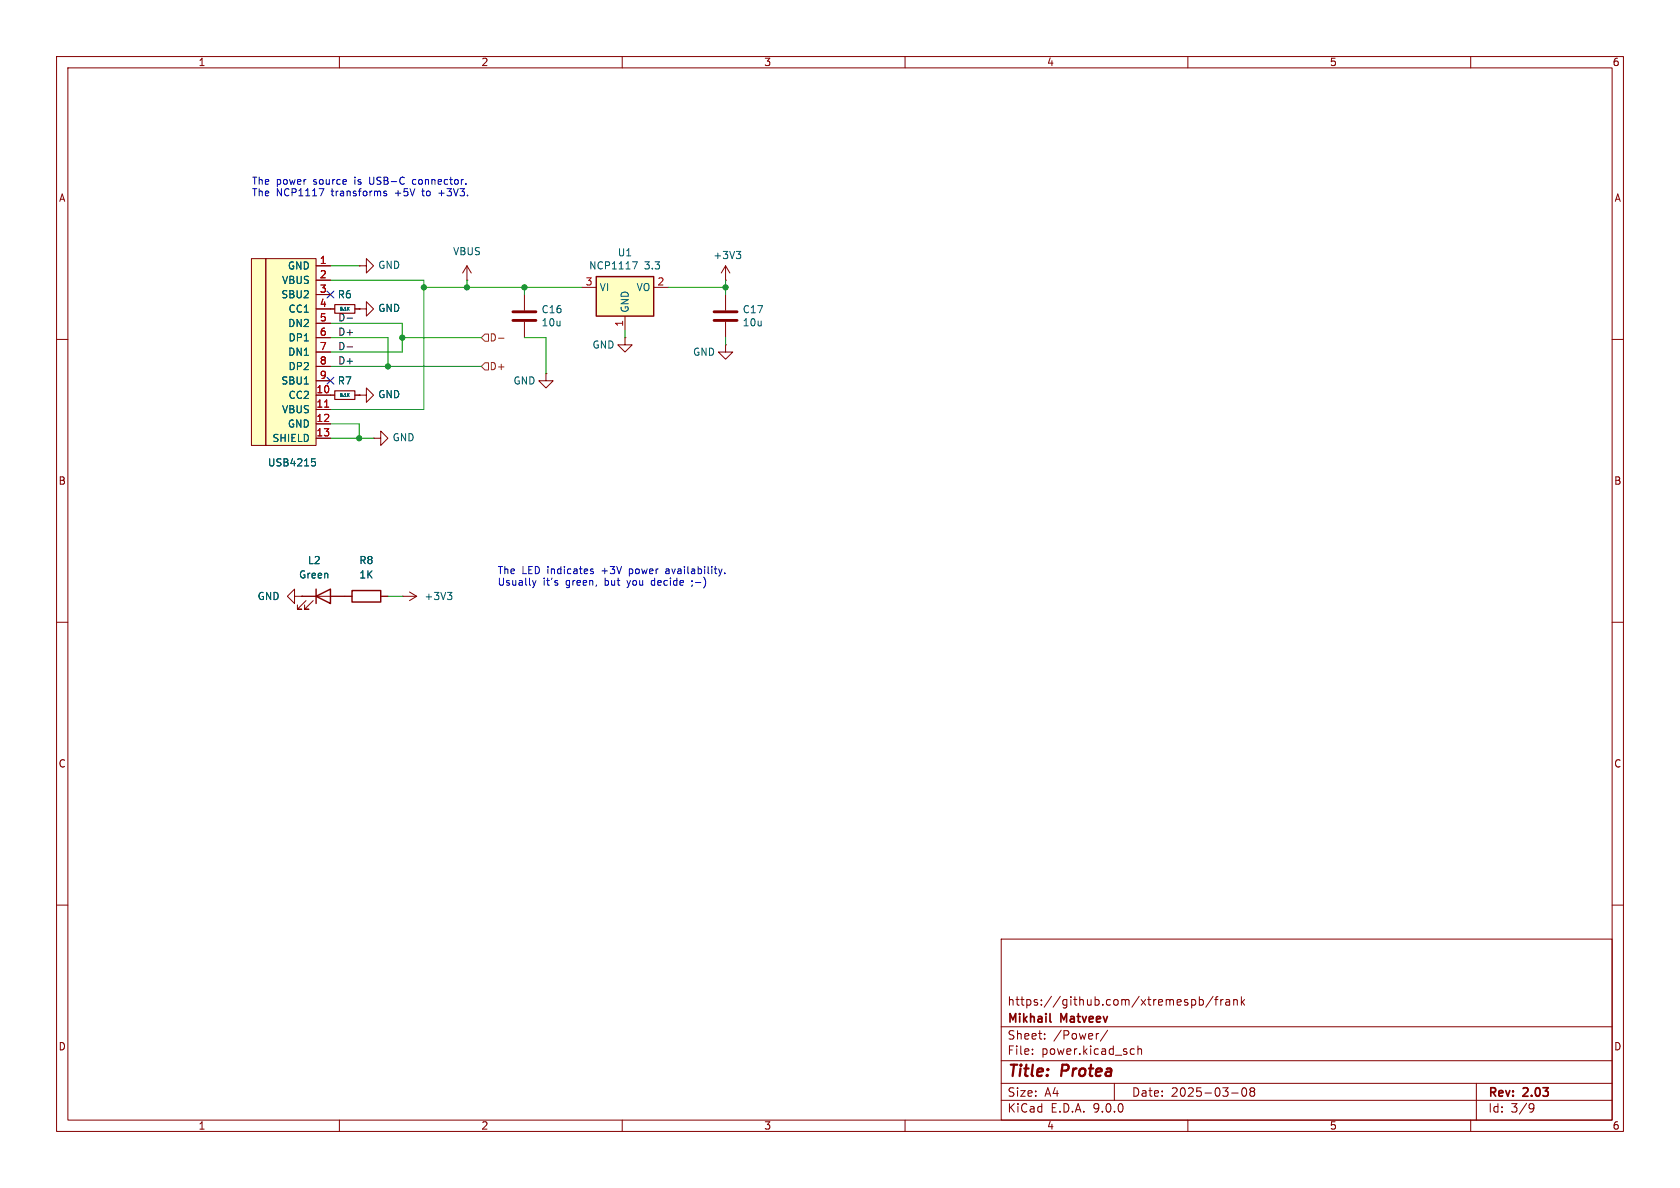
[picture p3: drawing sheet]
<svg xmlns="http://www.w3.org/2000/svg" width="297mm" height="210mm" viewBox="0 0 297 210" stroke-linecap="round" stroke-linejoin="round" font-family="sans-serif">
<g fill="none" stroke="#840000" stroke-width=".18">
<path d="M10 10h277v190h-277zM12 12h273v186h-273zM60 10v2M110 10v2M160 10v2M210 10v2M260 10v2M58.4 54.6h.8M62.7 54.6h.8M63.5 54.6h1.3v-1.3l1.2 1.3-1.2 1.3v-1.3M63.5 54.6h.1M82.5 49.5h.1"/>
<path d="M82.5 47l-.7 1.3M82.5 47l.8 1.3M82.5 47v2.5M92.7 52.1v2.8M92.7 56.9v2.8M110.5 59.7v1.3h1.3l-1.3 1.2-1.3-1.2h1.3M110.5 59.7h.1M10 60h2M96.5 66v1.3h1.3l-1.3 1.3-1.3-1.3h1.3M96.5 66h.1M128.3 61v1.2h1.2l-1.2 1.3-1.3-1.3h1.3M128.3 61h.1"/>
<path d="M285 60h2M10 110h2M52.1 105.4v-1.3l-1.3 1.3 1.3 1.3v-1.3h1.2M53.3 105.4h.1M53.3 105.4h8.9M54.1 106.2l-1.5 1.5h.7h-.7v-.8M55.4 106.2l-1.6 1.5h.8h-.8v-.8M67.3 105.4h1.3M71.1 105.4h.1M71.1 105.4h2.6M72.4 104.6l1.3 .8M73.7 105.4l-1.3 .8"/>
<path d="M285 110h2M10 160h2M177 166h108v32h-108zM210.7 176.8l.4-.1 .3 .3v.4l-.2 .2h-.5M212 176.8l.5-.1 .2 .3v.4l-.1 .2h-.6M212 176.2v1.5M214.5 176.1l-1.3 2M214.7 176.7h.6M215.3 176.2l-.3 .2v1.3M215.8 176.7v1M216.2 176.7l-.2 .1-.2 .2M216.7 176.8h.6l.1 .9"/>
<path d="M217.4 177.1h-.5a.29 .29 0 0 0-.2 .3 .29 .29 0 0 0 .2 .3l.5-.1M218.1 176.8l.2-.1 .4 .1v.9M218.1 176.7v1M219.5 176.2v1.5M219.6 177.1l.4 .6M220 176.7l-.5 .6M285 160h2M60 198v2M110 198v2M160 198v2M177 194.5h108M177 191.5h108"/>
<path d="M177 187.5h108M177 181.5h108M182.5 186.3v.1M182.5 185.5v.1M184.7 183.6v.1M184.7 182.8v.1M194.2 182.7l-.2 .1M195.8 182.1l-1.3 2M197 191.5v3M200.1 185.4l.4 .1M200.5 186.3l-.4 .1M201.2 185.5l.2-.1 .3 .1 .1 .9"/>
<path d="M201.2 184.9v1.5M210 198v2M217.7 193.2h1.2M219.7 192.4l.2-.1a.81 .81 0 0 1 .6 .6 .81 .81 0 0 1-.3 .8l-.2 .1a.81 .81 0 0 1-.3-1.4zM221.2 192.9l-.2-.2 .2-.4 .5 .1 .1 .2-.3 .3M221.2 192.9l-.2 .3v.5l.2 .1 .5-.1 .1-.2-.1-.4-.2-.2M221.2 192.9h.3M260 198v2M261 191.5v6.5M270.6 195.1l.5 .1a.99 .99 0 0 1-.4 1.4h-.2M271.2 195.7l-.3 .3h-.3"/>
</g>
<path d="M185.6 180.5l.2 .2" fill="none" stroke="#840000" stroke-width=".3"/>
<path d="M59.2 53.8h3.5v1.6h-3.5z" fill="none" stroke="#840000" stroke-width=".2"/>
<path d="M61.5 54.5l.2 .3M61.7 54.3l-.3 .3M79.1 104.7h.8l-.4 .5M79.6 105.2l.3 .2v.3l-.3 .3" fill="none" stroke="#006464" stroke-width=".18"/>
<path d="M55.9 105.4l2.5-1.3v2.6zM55.9 104.1v2.6M62.2 104.4h5.1v2h-5.1z" fill="none" stroke="#840000" stroke-width=".25"/>
<path d="M90.7 55.1h4M90.7 56.6h4" fill="none" stroke="#840000" stroke-width=".51"/>
<g fill="#ffffc2">
<path d="M44.4 45.7h2.6v33h-2.6z"/>
<path d="M47 45.7h8.9v33h-8.9z"/>
</g>
<g fill="none" stroke="#840000" stroke-width=".18">
<path d="M44.4 45.7h2.6v33h-2.6zM47 45.7h8.9v33h-8.9zM55.9 47h2.5M55.9 49.5h2.5M55.9 52.1h2.5M55.9 54.6h2.5M55.9 57.2h2.5M55.9 59.7h2.5M55.9 62.2h2.5M55.9 64.8h2.5M55.9 67.3h2.5M55.9 69.9h3.3"/>
<path d="M55.9 72.4h2.5M55.9 74.9h2.5M55.9 77.5h2.5M62.7 69.9h.8M63.5 69.9h1.3v-1.3l1.2 1.3-1.2 1.2v-1.2M63.5 69.9h.1"/>
</g>
<path d="M57.4 72h.7" fill="none" stroke="#a90000" stroke-width=".18"/>
<path d="M61.5 69.8l.2 .3M61.7 69.6l-.3 .3M55.1 81.1h.6M55.2 81.6h.3l.3 .2-.1 .5-.5 .1" fill="none" stroke="#006464" stroke-width=".18"/>
<path d="M59.2 69.1h3.5v1.5h-3.5z" fill="none" stroke="#840000" stroke-width=".2"/>
<path d="M105.4 48.9h10.2v7h-10.2z" fill="#ffffc2"/>
<path d="M105.4 48.9h10.2v7h-10.2z" fill="none" stroke="#840000" stroke-width=".25"/>
<g fill="none" stroke="#840000" stroke-width=".18">
<path d="M55.9 47h2.5M55.9 49.5h2.5M55.9 52.1h2.5M55.9 54.6h3.3M55.9 57.2h2.5M55.9 59.7h2.5M62.7 54.6h.8M63.5 47h1.3v-1.3l1.2 1.3-1.2 1.3v-1.3M63.5 47h.1M63.5 54.6h.1M102.9 50.8h2.5M110.5 55.9v2.5"/>
<path d="M115.6 50.8h2.5M128.3 49.5h.1M128.3 47v2.5M128.3 52.1v2.8M128.3 56.9v2.8M128.3 47l-.8 1.3M128.3 47l.7 1.3M55.9 69.9h3.3M55.9 62.2h2.5M55.9 64.8h2.5M55.9 67.3h2.5M55.9 72.4h2.5"/>
<path d="M55.9 74.9h2.5M55.9 77.5h2.5M62.7 69.9h.8M63.5 69.9h.1M66 77.5h1.3v-1.3l1.3 1.3-1.3 1.2v-1.2M66 77.5h.1M53.3 105.4h.1M53.3 105.4h2.6M58.4 105.4h3.8M67.3 105.4h1.3"/>
</g>
<path d="M61.5 54.5l.2 .3M61.7 54.3l-.3 .3M111.8 46.3h.9l-.6 1.2M130.2 44.4h.7l-.4 .5M130.7 44.9l.2 .3v.3l-.2 .2M61.5 69.8l.2 .3M61.7 69.6l-.3 .3M55.1 81.1h.6M55.2 81.6h.3l.3 .2-.1 .5-.5 .1" fill="none" stroke="#006464" stroke-width=".18"/>
<path d="M126.2 55.1h4.1M126.2 56.6h4.1" fill="none" stroke="#840000" stroke-width=".51"/>
<path d="M85.7 59.1h.7v1.2h-.7l-.6-.6zM88.1 59.8h1M85.7 64.1h.7v1.3h-.7l-.6-.6z" fill="none" stroke="#725600" stroke-width=".18"/>
<path d="M61.4 56.2h.9M61.4 61.3h.9" fill="none" stroke="#0f0f0f" stroke-width=".18"/>
<g fill="none" stroke="#009600" stroke-width=".18">
<path d="M58.4 59.7h10.2v5.1M58.4 47h5.1M58.4 49.5h16.5v22.9h-16.5M58.4 57.2h12.7v5h-12.7M71.1 59.7h14M74.9 50.8h28M82.5 49.5v1.3M92.7 59.7h3.8v6.3M92.7 50.8v1.3M110.5 58.4v1.3M118.1 50.8h10.2M128.3 49.5v2.6"/>
<path d="M128.3 59.7v1.3M58.4 77.5h7.6M58.4 74.9h5.1v2.6M58.4 64.8h26.7M68.6 105.4h2.5"/>
</g>
<path d="M57.8 51.5l1.2 1.2M59 51.5l-1.2 1.2M57.8 66.7l1.2 1.2M59 66.7l-1.2 1.2" fill="none" stroke="#000084" stroke-width=".18"/>
<g fill="none" stroke="#0000c2" stroke-width=".18">
<path d="M57.2 33.4l-.5 1.2M68.3 33.8h-.3l-.2 .2 .1 .1 .4 .2v.3h-.5M73.2 31.7l-.3 .3v.3l.3 .3M77.6 34.1h.9M82.3 32.5v.1M94.2 102.6l.3 .9M94.5 103.5l-.2 .3M94.8 102.6l-.3 .9M104.4 100.8l.5 .4-.2 .2h-.3M104.9 100.6h-.3l-.2 .2M115.3 102.7l-.2 .2 .2 .5M117.9 100.6h-.2"/>
<path d="M117.9 100.9l-.2 .2 .2 .3M122.3 102.7v.1M122.4 103.4l-.1 .2M127.7 100.6l-.3 .8M128.1 101.3v.1"/>
</g>
<path d="M57.4 72h.7" fill="none" stroke="#a90000" stroke-width=".18"/>
<g fill="#009600" stroke="#009600" stroke-width=".18">
<circle cx="71.1" cy="59.7" r=".46"/>
<circle cx="128.3" cy="50.8" r=".46"/>
<circle cx="92.7" cy="50.8" r=".46"/>
<circle cx="82.5" cy="50.8" r=".46"/>
<circle cx="63.5" cy="77.5" r=".46"/>
<circle cx="68.6" cy="64.8" r=".46"/>
<circle cx="74.9" cy="50.8" r=".46"/>
</g>
<g font-size="2.8" fill="#840000">
<text x="178" y="190.9">Title:</text>
<text x="187.7" y="190.9">Protea</text>
</g>
<g font-size="2.1" fill="#840000">
<text x="178" y="178">https://github.com/xtremespb/frank</text>
<text x="178" y="184">Sheet:</text>
<text x="178" y="181.2">Mikhail</text>
<text x="186.2" y="184">/Power/</text>
<text x="187.6" y="181.2">Matveev</text>
<text x="178" y="186.7">File:</text>
<text x="184.1" y="186.7">power.kicad_sch</text>
<text x="178" y="196.9">KiCad</text>
<text x="178" y="194.1">Size:</text>
<text x="184.7" y="194.1">A4</text>
<text x="185.7" y="196.9">E.D.A.</text>
<text x="193.3" y="196.9">9.0.0</text>
<text x="200" y="194.1">Date:</text>
<text x="207" y="194.1">2025-03-08</text>
<text x="263" y="194.3">Rev:</text>
<text x="263" y="196.9">Id:</text>
<text x="267.1" y="196.9">3/9</text>
<text x="269.4" y="194.3">2.03</text>
</g>
<g font-size="1.8" fill="#840000">
<text x="35" y="11.9">1</text>
<text x="85" y="11.9">2</text>
<text x="135" y="11.9">3</text>
<text x="185" y="11.9">4</text>
<text x="235" y="11.9">5</text>
<text x="285" y="11.9">6</text>
<text x="10.3" y="35.9">A</text>
<text x="285.3" y="35.9">A</text>
<text x="10.3" y="85.9">B</text>
<text x="285.3" y="85.9">B</text>
<text x="10.3" y="135.9">C</text>
<text x="285.3" y="135.9">C</text>
<text x="10.3" y="185.9">D</text>
<text x="285.3" y="185.9">D</text>
<text x="35" y="199.9">1</text>
<text x="85" y="199.9">2</text>
<text x="135" y="199.9">3</text>
<text x="185" y="199.9">4</text>
<text x="235" y="199.9">5</text>
<text x="285" y="199.9">6</text>
</g>
<g font-size="1.8" fill="#0000c2">
<text x="44.4" y="32.9">The</text>
<text x="44.4" y="34.9">The</text>
<text x="48.8" y="32.9">power</text>
<text x="48.8" y="34.9">NCP1117</text>
<text x="55.5" y="32.9">source</text>
<text x="58.7" y="34.9">transforms</text>
<text x="63" y="32.9">is</text>
<text x="65.8" y="32.9">USB-C</text>
<text x="70.1" y="34.9">+5V</text>
<text x="73.6" y="32.9">connector.</text>
<text x="75.1" y="34.9">to</text>
<text x="78.2" y="34.9">+3V3.</text>
<text x="87.9" y="101.7">The</text>
<text x="92.3" y="101.7">LED indicates</text>
<text x="106.6" y="101.7">+3V</text>
<text x="111.7" y="101.7">power</text>
<text x="118.4" y="101.7">availability.</text>
<text x="87.9" y="103.7">Usually</text>
<text x="96" y="103.7">it's</text>
<text x="100.1" y="103.7">green,</text>
<text x="107.2" y="103.7">but</text>
<text x="111.4" y="103.7">you</text>
<text x="115.8" y="103.7">decide</text>
<text x="123.2" y="103.7">;-)</text>
</g>
<g font-size="1.8" fill="#006464">
<text x="50.8" y="47.9">GND</text>
<text x="66.8" y="47.7">GND</text>
<text x="80" y="45.3">VBUS</text>
<text x="104" y="47.8">NCP1117</text>
<text x="109.1" y="45.5">U1</text>
<text x="113.9" y="47.8">3.3</text>
<text x="126" y="46">+3V3</text>
<text x="49.6" y="52.9">SBU2</text>
<text x="49.8" y="50.4">VBUS</text>
<text x="59.6" y="52.9">R6</text>
<text x="105.9" y="51.7">VI</text>
<text x="112.4" y="51.7">VO</text>
<text x="50.9" y="58">DN2</text>
<text x="50.9" y="55.5">CC1</text>
<text x="66.8" y="55.3">GND</text>
<text x="95.6" y="55.6">C16</text>
<text x="95.6" y="57.9">10u</text>
<text x="111.4" y="55.4" transform="rotate(-90 111.4 55.4)">GND</text>
<text x="131.2" y="55.6">C17</text>
<text x="131.2" y="57.9">10u</text>
<text x="50.9" y="63.1">DN1</text>
<text x="50.9" y="60.6">DP1</text>
<text x="50.9" y="65.6">DP2</text>
<text x="104.6" y="61.8">GND</text>
<text x="122.4" y="63.1">GND</text>
<text x="49.6" y="68.2">SBU1</text>
<text x="50.9" y="70.7">CC2</text>
<text x="59.6" y="68.2">R7</text>
<text x="66.8" y="70.6">GND</text>
<text x="90.7" y="68.2">GND</text>
<text x="49.8" y="73.3">VBUS</text>
<text x="50.8" y="75.8">GND</text>
<text x="47.3" y="82.7">USB4215</text>
<text x="48.1" y="78.3">SHIELD</text>
<text x="69.3" y="78.2">GND</text>
<text x="54.3" y="99.9">L2</text>
<text x="63.4" y="99.9">R8</text>
<text x="45.4" y="106.3">GND</text>
<text x="52.8" y="102.5">Green</text>
<text x="63.4" y="102.5">1K</text>
<text x="74.9" y="106.3">+3V3</text>
</g>
<g font-size="1.8" fill="#a90000">
<text x="56.4" y="46.7">1</text>
<text x="56.4" y="49.3">2</text>
<text x="56.4" y="51.8">3</text>
<text x="103.4" y="50.5">3</text>
<text x="116.1" y="50.5">2</text>
<text x="56.4" y="54.4">4</text>
<text x="56.4" y="56.9">5</text>
<text x="56.4" y="59.4">6</text>
<text x="110.2" y="57.9" transform="rotate(-90 110.2 57.9)">1</text>
<text x="56.4" y="62">7</text>
<text x="56.4" y="64.5">8</text>
<text x="55.8" y="69.6">10</text>
<text x="56.4" y="67.1">9</text>
<text x="55.8" y="72.1">11</text>
<text x="55.8" y="74.7">12</text>
<text x="55.8" y="77.2">13</text>
</g>
<g font-size="1.8" fill="#0f0f0f">
<text x="59.7" y="59.4">D+</text>
<text x="59.7" y="56.9">D-</text>
<text x="59.7" y="64.5">D+</text>
<text x="59.7" y="62">D-</text>
</g>
<g font-size="1.8" fill="#725600">
<text x="86.5" y="60.6">D-</text>
<text x="86.5" y="65.6">D+</text>
</g>
<g font-size=".7" fill="#006464">
<text x="60" y="55.1">5.1K</text>
<text x="60" y="70.3">5.1K</text>
</g>
</svg>
